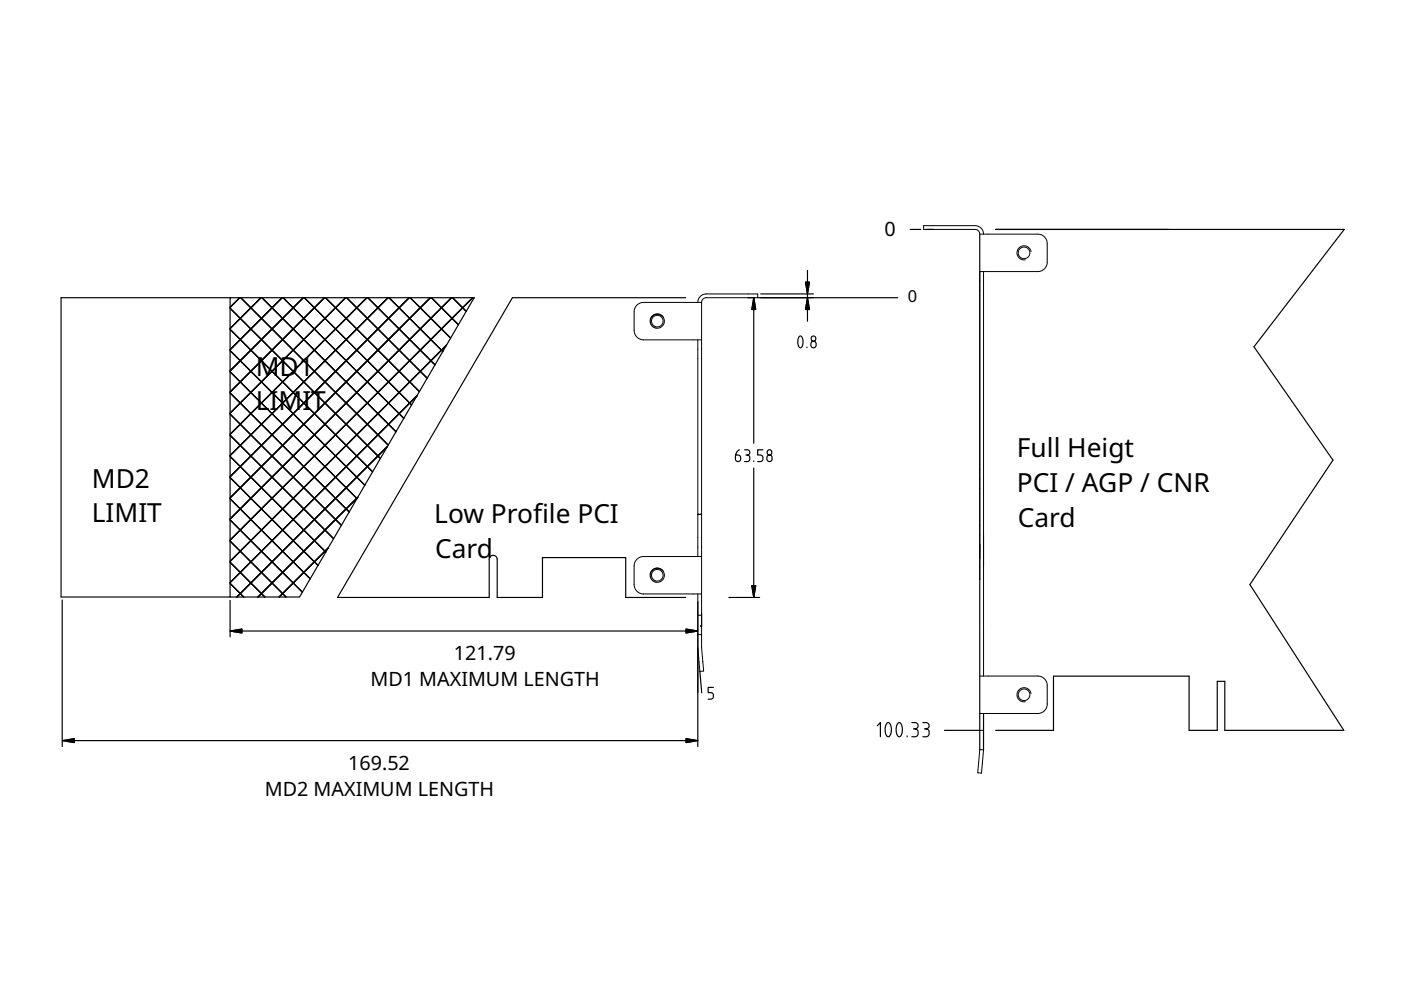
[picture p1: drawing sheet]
<svg xmlns="http://www.w3.org/2000/svg" width="297mm" height="210mm" viewBox="0 0 297 210" stroke-linecap="round" stroke-linejoin="round" font-family="sans-serif">
<g fill="none" stroke="#000" stroke-width=".25">
<path d="M170.8 59.8h.8l-.4 2.5zM171.2 57.3v2.5M193 48.6h2.2M196.5 48.6h1.4M207.7 49.6v109.3M211.1 48.6h73.9l-19.1 24.9 16.7 24.1-17.6 26.3 19.9 31h-25.2v-10.4h-1.6v10.4h-6v-11.5h-28.7v11.5h-12.3M48.8 63.1h51.7l-37 63.5h-14.7zM48.8 63.1h-35.9v63.5h35.9M48.8 65.4l31.9 31.8M48.8 69.8l30.2 30.2M48.8 74.3l28.5 28.6M48.8 78.8l26.9 26.9"/>
<path d="M50.8 63.1l-2 2.1M51 63.1l31.3 31.3M55.3 63.1l-6.5 6.6M55.5 63.1l28.5 28.4M59.8 63.1l-11 11M60 63.1l25.6 25.6M64.3 63.1l-15.5 15.5M64.5 63.1l22.8 22.8M68.8 63.1l-20 20M69 63.1l19.9 19.9M73.3 63.1l-24.5 24.5M73.5 63.1l17.1 17.1"/>
<path d="M77.8 63.1l-29 29M78 63.1l14.2 14.3M82.3 63.1l-33.5 33.5M82.5 63.1l11.4 11.4M86.8 63.1l-38 38M87 63.1l8.5 8.6M91.2 63.1l-42.4 42.5M91.5 63.1l5.7 5.7M94.7 73.2l-45.9 45.8M95.7 63.1l-46.9 46.9M96 63.1l2.8 2.9M100.2 63.1l-51.4 51.4"/>
<path d="M100.4 63.1l.1 .1M140.6 67.2l-.6-.5-.7-.1-.7 .2-.5 .5-.2 .7 .1 .7 .4 .6 .7 .3M145.4 63.1h-36.8l-37 63.6h32.1v-8.2l.3-.5 .6-.2 .5 .2 .3 .5v8.2h9.6v-8.5h17.7v8.5h12.7M158.6 63.1h1.4M159.8 63.1l.4 2.5h-.8zM159.8 65.6v28.4M160.7 63.1h29.6M161.3 62.3h11.2M169.5 71.3l.2-.1a1.72 1.72 0 0 1 .3 2.4l-.3 .1a1.72 1.72 0 0 1-.3-2.3zM171.1 73.6v.1M171.2 63.1l.4 2.5h-.8zM171.2 62.3v.8"/>
<path d="M171.2 65.6v2.5M172.1 72.5a.56 .56 0 0 1 .6-.1 .56 .56 0 0 1 .3 .5v.3a.56 .56 0 0 1-.5 .5 .56 .56 0 0 1-.6-.5zM48.8 83.3l25.2 25.2M48.8 87.8l23.6 23.6M48.8 92.3l21.9 21.9M48.8 96.8l20.3 20.2M82.1 94.7l-31.9 31.9M88.4 83.9l-39.6 39.6M156.8 95.4l-.7 .7-.2 1.2a.56 .56 0 0 0 .6 .6 .56 .56 0 0 0 .5-.6v-.3a.56 .56 0 0 0-.5-.5h-.5M157.9 95.4h.5a.56 .56 0 0 1 .6 .5 .56 .56 0 0 1-.6 .6 .56 .56 0 0 1 .6 .5v.3a.56 .56 0 0 1-.6 .6h-.5M158.1 96.5h.3M159.8 97.7v.2"/>
<path d="M159.8 99.2v25M161.8 95.4h-1.2v1.1h.6a.56 .56 0 0 1 .6 .5v.3a.56 .56 0 0 1-.6 .6h-.6M162.8 96.6a.56 .56 0 0 1 .6-.1 .56 .56 0 0 1 .3 .5v.3a.56 .56 0 0 1-.6 .6 .56 .56 0 0 1-.5-.6zM48.8 101.3l18.6 18.6M48.8 105.7l17 17M48.8 110.2l15.3 15.4M48.8 114.7l11.9 11.9M48.8 119.2l7.4 7.4M69.6 116.2l-10.4 10.4M75.8 105.4l-21.1 21.2M147.9 109.1h.2zM148.1 109.1h.5"/>
<path d="M148.6 109l.1 .1zM13.2 127.2v31.1M48.8 133.8l2.5-.4v.8zM48.8 127.3v7.7M48.8 123.7l2.9 2.9M51.3 133.8h94.1M140.6 121.1l-.6-.5-.7-.1-.7 .2-.5 .5-.2 .7 .1 .7 .4 .6 .7 .2M145.4 133.4l2.5 .4-2.5 .4zM147.9 127.6v7.4M147.9 135.2v23.1M148.6 132.7h.1zM148.7 130v2.9"/>
<path d="M154.5 126.7h6.6M159.4 124.2h.8l-.4 2.5zM13.3 157l2.5-.4v.8zM15.8 157h129.6M145.4 156.6l2.5 .4-2.5 .4zM148.4 142.3l.4 4.6M151.3 145.7h-1.2v1.2h.6a.56 .56 0 0 1 .6 .5v.3a.56 .56 0 0 1-.6 .5h-.6M186 153.9l.7-.7v3M188.1 153.3l.2-.1a2.06 2.06 0 0 1 .3 2.8l-.3 .2a2.06 2.06 0 0 1-.3-2.8zM190.4 153.3l.3-.1a2.06 2.06 0 0 1 .3 2.8l-.3 .2a2.06 2.06 0 0 1-.3-2.8zM192.3 156v.2M193.3 153.2h.7a.67 .67 0 0 1 .7 .7 .67 .67 0 0 1-.7 .6 .67 .67 0 0 1 .7 .7v.3a.67 .67 0 0 1-.7 .7h-.7"/>
<path d="M193.7 154.5h.3M195.7 153.2h.6a.67 .67 0 0 1 .7 .7 .67 .67 0 0 1-.7 .6 .67 .67 0 0 1 .7 .7v.3a.67 .67 0 0 1-.7 .7h-.6M196 154.5h.3M200.2 154.8h7.3M208.5 151.3v7.7"/>
<circle cx="172.5" cy="71.8" r=".53"/>
<circle cx="163.2" cy="95.9" r=".53"/>
</g>
<g fill="none" stroke="#000" stroke-width=".21">
<path d="M208.5 49.6l-.1-.6-.3-.5-.5-.4-.6-.2-11.2-.1v.8l11.1 .1 .6 .3 .2 .6 12.9 .1 .9 .6 .5 .9v4.4l-.1 .7-.4 .6-.5 .4-.7 .3h-12.6v65.3M208.5 57.6v85.7M218.6 53.4l-.4-.8-.8-.5-.8 .1-.7 .6-.3 .8 .2 .8 .7 .6 .9 .1M137.9 67.8l.4-.8 .7-.4 .9 .1 .7 .5 .3 .9-.3 .8-.7 .6-.8 .1M147.9 64.1l.2-.6 .3-.6 .5-.4 .6-.2h11.2v.8h-11.1l-.6 .4-.3 .6M147.9 72.1v45.9M148.7 64.1v73.2l.5 5h-.8l-.4-5-.1-11.4M148.7 64.1h-12.5l-.7 .3-.6 .4-.3 .6-.2 .7 .1 4.4 .4 .8 .8 .6 .7 .2h12.3M148.7 118h-12.5l-.7 .2-.6 .5-.3 .6-.2 .7 .1 4.4 .4 .8 .8 .6 .7 .1h12.3M137.9 121.7l.4-.8 .7-.4 .9 .1 .7 .5 .3 .9-.3 .8-.7 .6h-.8M147.9 134.5h.8M147.9 130.4h.8"/>
<path d="M207.7 143.3l12.6 .1 .7 .2 .5 .4 .4 .6 .1 .7v4.4l-.4 .9-.8 .5-.7 .2h-12.4M207.7 154.8h.8M208.5 159l-.8-.1-.4 5h.8l.4-4.9M218.6 147l-.4-.7-.8-.5-.8 .1-.7 .5-.3 .9 .2 .8 .7 .6 .9 .1"/>
<circle cx="217.1" cy="53.6" r="1.23"/>
<circle cx="139.4" cy="68.1" r="1.23"/>
<circle cx="139.4" cy="122" r="1.23"/>
<circle cx="217.1" cy="147.3" r="1.23"/>
</g>
<path d="M170.8 59.8h.8l-.4 2.5zM159.8 63.1l.4 2.5h-.8zM171.2 63.1l.4 2.5h-.8zM147.9 109.1l.2-.1zM148.6 109l.1 .1zM48.8 133.8l2.5-.4v.8zM145.4 133.4l2.5 .4-2.5 .4zM148.6 132.7h.1zM159.4 124.2h.8l-.4 2.5zM13.3 157l2.5-.4v.8zM145.4 156.6l2.5 .4-2.5 .4z" fill="#000"/>
<path d="M170.8 59.8h.8l-.4 2.5zM159.8 63.1l.4 2.5h-.8zM171.2 63.1l.4 2.5h-.8zM147.9 109.1h.2zM148.6 109l.1 .1zM48.8 133.8l2.5-.4v.8zM145.4 133.4l2.5 .4-2.5 .4zM148.6 132.7h.1zM159.4 124.2h.8l-.4 2.5zM13.3 157l2.5-.4v.8zM145.4 156.6l2.5 .4-2.5 .4z" fill="#000" stroke="#000" stroke-width=".25"/>
<g font-size="5.6">
<text x="54.2" y="79.7">MD1</text>
<text x="54.2" y="87">LIMIT</text>
<text x="215.6" y="97">Full Heigt</text>
<text x="19.5" y="103.4">MD2</text>
<text x="215.6" y="104.3">PCI / AGP / CNR</text>
<text x="19.5" y="110.7">LIMIT</text>
<text x="92.1" y="110.9">Low Profle PCI</text>
<text x="113" y="110.9">i</text>
<text x="215.8" y="111.7">Card</text>
<text x="92.3" y="118.3">Card</text>
</g>
<g font-size="4.2">
<text x="187.5" y="50">0</text>
<text x="96.2" y="140">121.79</text>
<text x="78.6" y="145.5">MD1 MAXIMUM LENGTH</text>
<text x="73.8" y="163.2">169.52</text>
<text x="56.2" y="168.7">MD2 MAXIMUM LENGTH</text>
</g>
<text font-size="3.5" x="192.4" y="64.1">0</text>
</svg>
